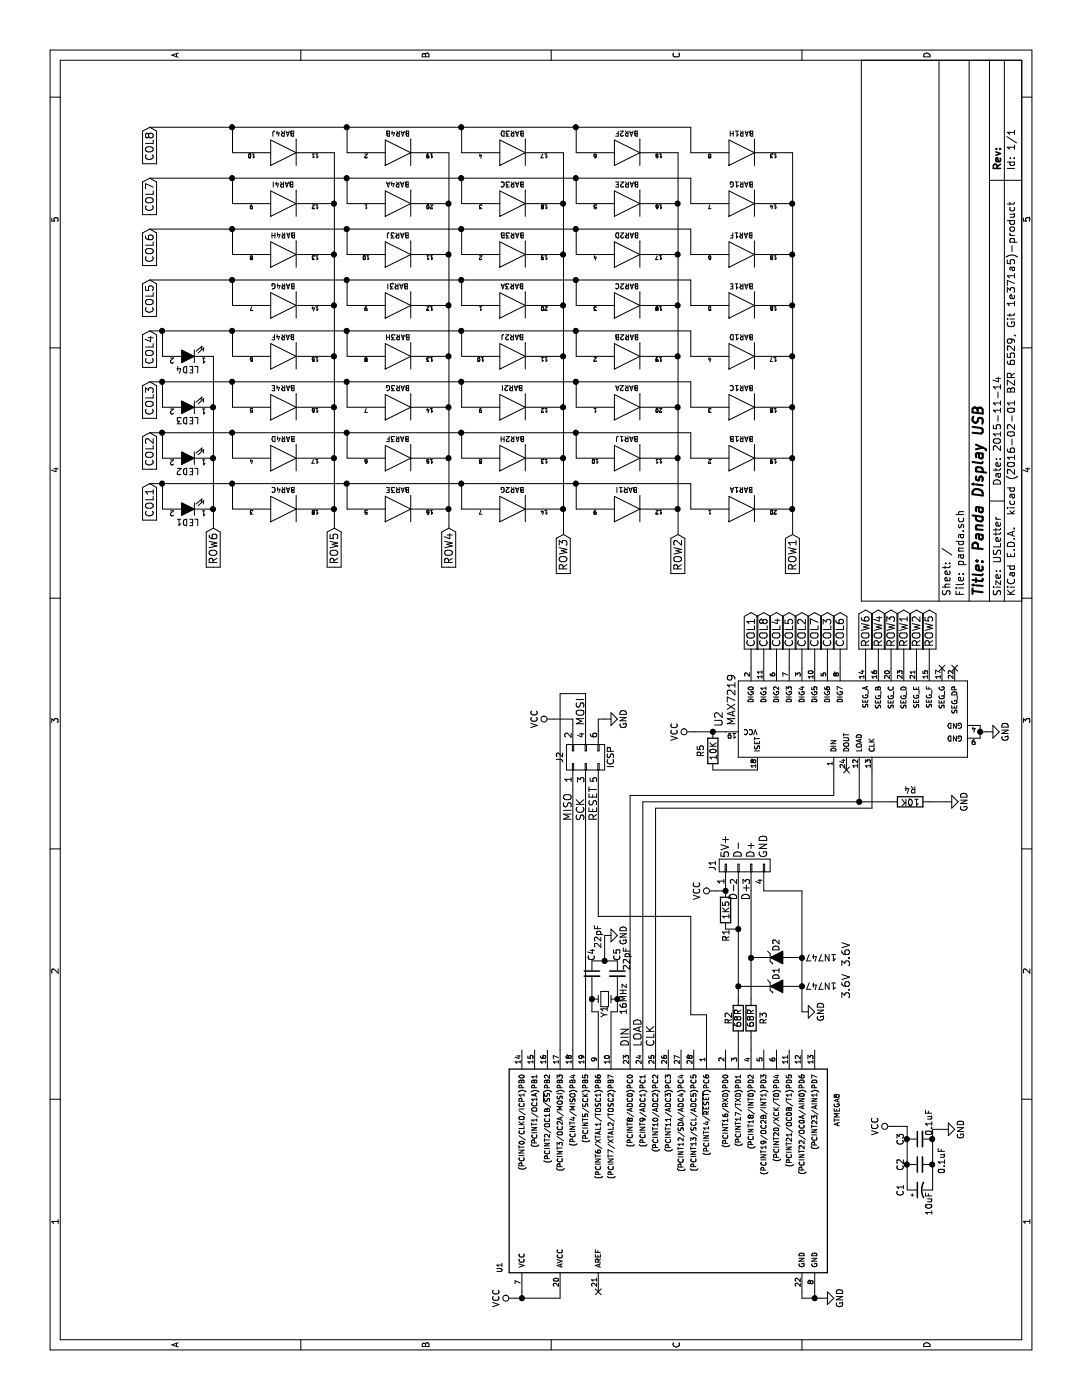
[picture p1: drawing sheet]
EESchema Schematic File Version 2
LIBS:power
LIBS:device
LIBS:transistors
LIBS:conn
LIBS:linear
LIBS:regul
LIBS:74xx
LIBS:cmos4000
LIBS:adc-dac
LIBS:memory
LIBS:xilinx
LIBS:microcontrollers
LIBS:dsp
LIBS:microchip
LIBS:analog_switches
LIBS:motorola
LIBS:texas
LIBS:intel
LIBS:audio
LIBS:interface
LIBS:digital-audio
LIBS:philips
LIBS:display
LIBS:cypress
LIBS:siliconi
LIBS:opto
LIBS:atmel
LIBS:contrib
LIBS:valves
LIBS:w_logic
LIBS:panda-cache
EELAYER 25 0
EELAYER END
$Descr USLetter 11000 8500
encoding utf-8
Sheet 1 1
Title "Panda Display USB"
Date "2015-11-14"
Rev ""
Comp ""
Comment1 ""
Comment2 ""
Comment3 ""
Comment4 ""
$EndDescr
$Comp
L ATMEGA328-P U1
U 1 1
P 1750 5200
F 0 "U1" H 1000 6450 40  0000 L BNN
F 1 "ATMEGA8" H 2150 3800 40  0000 L BNN
F 2 "Housings_DIP:DIP-28_W7.62mm" H 1750 5200 30  0001 C CIN
F 3 "" H 1750 5200 60  0000 C CNN
	1    1750 5200
	1    0    0    -1  
$EndComp
$Comp
L MAX7219 U2
U 1 1
P 5350 6700
F 0 "U2" H 5350 7750 60  0000 C CNN
F 1 "MAX7219" H 5500 7650 60  0000 C CNN
F 2 "Housings_DIP:DIP-24_W7.62mm" H 5250 6700 60  0001 C CNN
F 3 "" H 5250 6700 60  0000 C CNN
	1    5350 6700
	1    0    0    -1  
$EndComp
$Comp
L DOT-BAR BAR1
U 1 1
P 7000 5825
F 0 "BAR1" H 7000 5975 40  0000 C CNN
F 1 "DOT-BAR" H 7000 5675 40  0001 C CNN
F 2 "Housings_DIP:DIP-20_W7.62mm" H 7000 5825 60  0001 C CNN
F 3 "" H 7000 5825 60  0000 C CNN
	1    7000 5825
	0    1    1    0   
$EndComp
$Comp
L DOT-BAR BAR1
U 2 1
P 7400 5825
F 0 "BAR1" H 7400 5975 40  0000 C CNN
F 1 "DOT-BAR" H 7400 5675 40  0001 C CNN
F 2 "Housings_DIP:DIP-20_W7.62mm" H 7400 5825 60  0001 C CNN
F 3 "" H 7400 5825 60  0000 C CNN
	2    7400 5825
	0    1    1    0   
$EndComp
$Comp
L DOT-BAR BAR1
U 3 1
P 7800 5825
F 0 "BAR1" H 7800 5975 40  0000 C CNN
F 1 "DOT-BAR" H 7800 5675 40  0001 C CNN
F 2 "Housings_DIP:DIP-20_W7.62mm" H 7800 5825 60  0001 C CNN
F 3 "" H 7800 5825 60  0000 C CNN
	3    7800 5825
	0    1    1    0   
$EndComp
$Comp
L DOT-BAR BAR1
U 4 1
P 8200 5825
F 0 "BAR1" H 8200 5975 40  0000 C CNN
F 1 "DOT-BAR" H 8200 5675 40  0001 C CNN
F 2 "Housings_DIP:DIP-20_W7.62mm" H 8200 5825 60  0001 C CNN
F 3 "" H 8200 5825 60  0000 C CNN
	4    8200 5825
	0    1    1    0   
$EndComp
$Comp
L DOT-BAR BAR1
U 5 1
P 8600 5825
F 0 "BAR1" H 8600 5975 40  0000 C CNN
F 1 "DOT-BAR" H 8600 5675 40  0001 C CNN
F 2 "Housings_DIP:DIP-20_W7.62mm" H 8600 5825 60  0001 C CNN
F 3 "" H 8600 5825 60  0000 C CNN
	5    8600 5825
	0    1    1    0   
$EndComp
$Comp
L DOT-BAR BAR1
U 6 1
P 9000 5825
F 0 "BAR1" H 9000 5975 40  0000 C CNN
F 1 "DOT-BAR" H 9000 5675 40  0001 C CNN
F 2 "Housings_DIP:DIP-20_W7.62mm" H 9000 5825 60  0001 C CNN
F 3 "" H 9000 5825 60  0000 C CNN
	6    9000 5825
	0    1    1    0   
$EndComp
$Comp
L DOT-BAR BAR1
U 7 1
P 9400 5825
F 0 "BAR1" H 9400 5975 40  0000 C CNN
F 1 "DOT-BAR" H 9400 5675 40  0001 C CNN
F 2 "Housings_DIP:DIP-20_W7.62mm" H 9400 5825 60  0001 C CNN
F 3 "" H 9400 5825 60  0000 C CNN
	7    9400 5825
	0    1    1    0   
$EndComp
$Comp
L DOT-BAR BAR1
U 8 1
P 9800 5825
F 0 "BAR1" H 9800 5975 40  0000 C CNN
F 1 "DOT-BAR" H 9800 5675 40  0001 C CNN
F 2 "Housings_DIP:DIP-20_W7.62mm" H 9800 5825 60  0001 C CNN
F 3 "" H 9800 5825 60  0000 C CNN
	8    9800 5825
	0    1    1    0   
$EndComp
$Comp
L DOT-BAR BAR1
U 9 1
P 7000 4925
F 0 "BAR1" H 7000 5075 40  0000 C CNN
F 1 "DOT-BAR" H 7000 4775 40  0001 C CNN
F 2 "Housings_DIP:DIP-20_W7.62mm" H 7000 4925 60  0001 C CNN
F 3 "" H 7000 4925 60  0000 C CNN
	9    7000 4925
	0    1    1    0   
$EndComp
$Comp
L DOT-BAR BAR1
U 10 1
P 7400 4925
F 0 "BAR1" H 7400 5075 40  0000 C CNN
F 1 "DOT-BAR" H 7400 4775 40  0001 C CNN
F 2 "Housings_DIP:DIP-20_W7.62mm" H 7400 4925 60  0001 C CNN
F 3 "" H 7400 4925 60  0000 C CNN
	10   7400 4925
	0    1    1    0   
$EndComp
$Comp
L DOT-BAR BAR2
U 1 1
P 7800 4925
F 0 "BAR2" H 7800 5075 40  0000 C CNN
F 1 "DOT-BAR" H 7800 4775 40  0001 C CNN
F 2 "Housings_DIP:DIP-20_W7.62mm" H 7800 4925 60  0001 C CNN
F 3 "" H 7800 4925 60  0000 C CNN
	1    7800 4925
	0    1    1    0   
$EndComp
$Comp
L DOT-BAR BAR2
U 2 1
P 8200 4925
F 0 "BAR2" H 8200 5075 40  0000 C CNN
F 1 "DOT-BAR" H 8200 4775 40  0001 C CNN
F 2 "Housings_DIP:DIP-20_W7.62mm" H 8200 4925 60  0001 C CNN
F 3 "" H 8200 4925 60  0000 C CNN
	2    8200 4925
	0    1    1    0   
$EndComp
$Comp
L DOT-BAR BAR2
U 3 1
P 8600 4925
F 0 "BAR2" H 8600 5075 40  0000 C CNN
F 1 "DOT-BAR" H 8600 4775 40  0001 C CNN
F 2 "Housings_DIP:DIP-20_W7.62mm" H 8600 4925 60  0001 C CNN
F 3 "" H 8600 4925 60  0000 C CNN
	3    8600 4925
	0    1    1    0   
$EndComp
$Comp
L DOT-BAR BAR2
U 4 1
P 9000 4925
F 0 "BAR2" H 9000 5075 40  0000 C CNN
F 1 "DOT-BAR" H 9000 4775 40  0001 C CNN
F 2 "Housings_DIP:DIP-20_W7.62mm" H 9000 4925 60  0001 C CNN
F 3 "" H 9000 4925 60  0000 C CNN
	4    9000 4925
	0    1    1    0   
$EndComp
$Comp
L DOT-BAR BAR2
U 5 1
P 9400 4925
F 0 "BAR2" H 9400 5075 40  0000 C CNN
F 1 "DOT-BAR" H 9400 4775 40  0001 C CNN
F 2 "Housings_DIP:DIP-20_W7.62mm" H 9400 4925 60  0001 C CNN
F 3 "" H 9400 4925 60  0000 C CNN
	5    9400 4925
	0    1    1    0   
$EndComp
$Comp
L DOT-BAR BAR2
U 6 1
P 9800 4925
F 0 "BAR2" H 9800 5075 40  0000 C CNN
F 1 "DOT-BAR" H 9800 4775 40  0001 C CNN
F 2 "Housings_DIP:DIP-20_W7.62mm" H 9800 4925 60  0001 C CNN
F 3 "" H 9800 4925 60  0000 C CNN
	6    9800 4925
	0    1    1    0   
$EndComp
$Comp
L DOT-BAR BAR2
U 7 1
P 7000 4025
F 0 "BAR2" H 7000 4175 40  0000 C CNN
F 1 "DOT-BAR" H 7000 3875 40  0001 C CNN
F 2 "Housings_DIP:DIP-20_W7.62mm" H 7000 4025 60  0001 C CNN
F 3 "" H 7000 4025 60  0000 C CNN
	7    7000 4025
	0    1    1    0   
$EndComp
$Comp
L DOT-BAR BAR2
U 8 1
P 7400 4025
F 0 "BAR2" H 7400 4175 40  0000 C CNN
F 1 "DOT-BAR" H 7400 3875 40  0001 C CNN
F 2 "Housings_DIP:DIP-20_W7.62mm" H 7400 4025 60  0001 C CNN
F 3 "" H 7400 4025 60  0000 C CNN
	8    7400 4025
	0    1    1    0   
$EndComp
$Comp
L DOT-BAR BAR2
U 9 1
P 7800 4025
F 0 "BAR2" H 7800 4175 40  0000 C CNN
F 1 "DOT-BAR" H 7800 3875 40  0001 C CNN
F 2 "Housings_DIP:DIP-20_W7.62mm" H 7800 4025 60  0001 C CNN
F 3 "" H 7800 4025 60  0000 C CNN
	9    7800 4025
	0    1    1    0   
$EndComp
$Comp
L DOT-BAR BAR2
U 10 1
P 8200 4025
F 0 "BAR2" H 8200 4175 40  0000 C CNN
F 1 "DOT-BAR" H 8200 3875 40  0001 C CNN
F 2 "Housings_DIP:DIP-20_W7.62mm" H 8200 4025 60  0001 C CNN
F 3 "" H 8200 4025 60  0000 C CNN
	10   8200 4025
	0    1    1    0   
$EndComp
$Comp
L DOT-BAR BAR3
U 1 1
P 8600 4025
F 0 "BAR3" H 8600 4175 40  0000 C CNN
F 1 "DOT-BAR" H 8600 3875 40  0001 C CNN
F 2 "Housings_DIP:DIP-20_W7.62mm" H 8600 4025 60  0001 C CNN
F 3 "" H 8600 4025 60  0000 C CNN
	1    8600 4025
	0    1    1    0   
$EndComp
$Comp
L DOT-BAR BAR3
U 2 1
P 9000 4025
F 0 "BAR3" H 9000 4175 40  0000 C CNN
F 1 "DOT-BAR" H 9000 3875 40  0001 C CNN
F 2 "Housings_DIP:DIP-20_W7.62mm" H 9000 4025 60  0001 C CNN
F 3 "" H 9000 4025 60  0000 C CNN
	2    9000 4025
	0    1    1    0   
$EndComp
$Comp
L DOT-BAR BAR3
U 3 1
P 9400 4025
F 0 "BAR3" H 9400 4175 40  0000 C CNN
F 1 "DOT-BAR" H 9400 3875 40  0001 C CNN
F 2 "Housings_DIP:DIP-20_W7.62mm" H 9400 4025 60  0001 C CNN
F 3 "" H 9400 4025 60  0000 C CNN
	3    9400 4025
	0    1    1    0   
$EndComp
$Comp
L DOT-BAR BAR3
U 4 1
P 9800 4025
F 0 "BAR3" H 9800 4175 40  0000 C CNN
F 1 "DOT-BAR" H 9800 3875 40  0001 C CNN
F 2 "Housings_DIP:DIP-20_W7.62mm" H 9800 4025 60  0001 C CNN
F 3 "" H 9800 4025 60  0000 C CNN
	4    9800 4025
	0    1    1    0   
$EndComp
$Comp
L DOT-BAR BAR3
U 5 1
P 7000 3125
F 0 "BAR3" H 7000 3275 40  0000 C CNN
F 1 "DOT-BAR" H 7000 2975 40  0001 C CNN
F 2 "Housings_DIP:DIP-20_W7.62mm" H 7000 3125 60  0001 C CNN
F 3 "" H 7000 3125 60  0000 C CNN
	5    7000 3125
	0    1    1    0   
$EndComp
$Comp
L DOT-BAR BAR3
U 6 1
P 7400 3125
F 0 "BAR3" H 7400 3275 40  0000 C CNN
F 1 "DOT-BAR" H 7400 2975 40  0001 C CNN
F 2 "Housings_DIP:DIP-20_W7.62mm" H 7400 3125 60  0001 C CNN
F 3 "" H 7400 3125 60  0000 C CNN
	6    7400 3125
	0    1    1    0   
$EndComp
$Comp
L DOT-BAR BAR3
U 7 1
P 7800 3125
F 0 "BAR3" H 7800 3275 40  0000 C CNN
F 1 "DOT-BAR" H 7800 2975 40  0001 C CNN
F 2 "Housings_DIP:DIP-20_W7.62mm" H 7800 3125 60  0001 C CNN
F 3 "" H 7800 3125 60  0000 C CNN
	7    7800 3125
	0    1    1    0   
$EndComp
$Comp
L DOT-BAR BAR3
U 8 1
P 8200 3125
F 0 "BAR3" H 8200 3275 40  0000 C CNN
F 1 "DOT-BAR" H 8200 2975 40  0001 C CNN
F 2 "Housings_DIP:DIP-20_W7.62mm" H 8200 3125 60  0001 C CNN
F 3 "" H 8200 3125 60  0000 C CNN
	8    8200 3125
	0    1    1    0   
$EndComp
Wire Wire Line
	6800 6225 9800 6225
Connection ~ 9000 6225
Connection ~ 8600 6225
Connection ~ 8200 6225
Connection ~ 7800 6225
Connection ~ 7400 6225
Wire Wire Line
	6800 5325 9800 5325
Connection ~ 9000 5325
Connection ~ 8600 5325
Connection ~ 8200 5325
Connection ~ 7800 5325
Connection ~ 7400 5325
Wire Wire Line
	9600 5425 9400 5425
Wire Wire Line
	9600 1175 9600 5425
Wire Wire Line
	9600 4525 9400 4525
Wire Wire Line
	9200 5425 9000 5425
Wire Wire Line
	9200 1175 9200 5425
Wire Wire Line
	9200 4525 9000 4525
Wire Wire Line
	8800 5425 8600 5425
Wire Wire Line
	8800 1175 8800 5425
Wire Wire Line
	8800 4525 8600 4525
Wire Wire Line
	8400 5425 8200 5425
Wire Wire Line
	8400 1175 8400 5425
Wire Wire Line
	8400 4525 8200 4525
Wire Wire Line
	8000 5425 7800 5425
Wire Wire Line
	8000 1175 8000 5425
Wire Wire Line
	8000 4525 7800 4525
Wire Wire Line
	7600 5425 7400 5425
Wire Wire Line
	7600 1175 7600 5425
Wire Wire Line
	7600 4525 7400 4525
Wire Wire Line
	7200 5425 7000 5425
Wire Wire Line
	7200 1175 7200 5425
Wire Wire Line
	7200 4525 7000 4525
Wire Wire Line
	6800 4425 9800 4425
Connection ~ 9000 4425
Connection ~ 8600 4425
Connection ~ 8200 4425
Connection ~ 7800 4425
Connection ~ 7400 4425
Wire Wire Line
	9400 3625 9600 3625
Connection ~ 9600 4525
Wire Wire Line
	9000 3625 9200 3625
Connection ~ 9200 4525
Wire Wire Line
	8600 3625 8800 3625
Connection ~ 8800 4525
Wire Wire Line
	8200 3625 8400 3625
Connection ~ 8400 4525
Wire Wire Line
	7800 3625 8000 3625
Connection ~ 8000 4525
Wire Wire Line
	7400 3625 7600 3625
Connection ~ 7600 4525
Wire Wire Line
	7000 3625 7200 3625
Connection ~ 7200 4525
Wire Wire Line
	6850 3525 9800 3525
Wire Wire Line
	7000 2725 7200 2725
Connection ~ 7200 3625
Wire Wire Line
	7400 2725 7600 2725
Connection ~ 7600 3625
Wire Wire Line
	7800 2725 8000 2725
Connection ~ 8000 3625
Wire Wire Line
	8200 2725 8400 2725
Connection ~ 8400 3625
Wire Wire Line
	8600 2725 8800 2725
Connection ~ 8800 3625
Wire Wire Line
	9000 2725 9200 2725
Connection ~ 9200 3625
Wire Wire Line
	9400 2725 9600 2725
Connection ~ 9600 3625
Connection ~ 9000 3525
Connection ~ 8600 3525
Connection ~ 8200 3525
Connection ~ 7800 3525
Connection ~ 7400 3525
$Comp
L DOT-BAR BAR3
U 9 1
P 8600 3125
F 0 "BAR3" H 8600 3275 40  0000 C CNN
F 1 "DOT-BAR" H 8600 2975 40  0001 C CNN
F 2 "Housings_DIP:DIP-20_W7.62mm" H 8600 3125 60  0001 C CNN
F 3 "" H 8600 3125 60  0000 C CNN
	9    8600 3125
	0    1    1    0   
$EndComp
$Comp
L DOT-BAR BAR3
U 10 1
P 9000 3125
F 0 "BAR3" H 9000 3275 40  0000 C CNN
F 1 "DOT-BAR" H 9000 2975 40  0001 C CNN
F 2 "Housings_DIP:DIP-20_W7.62mm" H 9000 3125 60  0001 C CNN
F 3 "" H 9000 3125 60  0000 C CNN
	10   9000 3125
	0    1    1    0   
$EndComp
$Comp
L DOT-BAR BAR4
U 1 1
P 9400 3125
F 0 "BAR4" H 9400 3275 40  0000 C CNN
F 1 "DOT-BAR" H 9400 2975 40  0001 C CNN
F 2 "Housings_DIP:DIP-20_W7.62mm" H 9400 3125 60  0001 C CNN
F 3 "" H 9400 3125 60  0000 C CNN
	1    9400 3125
	0    1    1    0   
$EndComp
$Comp
L DOT-BAR BAR4
U 2 1
P 9800 3125
F 0 "BAR4" H 9800 3275 40  0000 C CNN
F 1 "DOT-BAR" H 9800 2975 40  0001 C CNN
F 2 "Housings_DIP:DIP-20_W7.62mm" H 9800 3125 60  0001 C CNN
F 3 "" H 9800 3125 60  0000 C CNN
	2    9800 3125
	0    1    1    0   
$EndComp
$Comp
L DOT-BAR BAR4
U 3 1
P 7000 2225
F 0 "BAR4" H 7000 2375 40  0000 C CNN
F 1 "DOT-BAR" H 7000 2075 40  0001 C CNN
F 2 "Housings_DIP:DIP-20_W7.62mm" H 7000 2225 60  0001 C CNN
F 3 "" H 7000 2225 60  0000 C CNN
	3    7000 2225
	0    1    1    0   
$EndComp
$Comp
L DOT-BAR BAR4
U 4 1
P 7400 2225
F 0 "BAR4" H 7400 2375 40  0000 C CNN
F 1 "DOT-BAR" H 7400 2075 40  0001 C CNN
F 2 "Housings_DIP:DIP-20_W7.62mm" H 7400 2225 60  0001 C CNN
F 3 "" H 7400 2225 60  0000 C CNN
	4    7400 2225
	0    1    1    0   
$EndComp
$Comp
L DOT-BAR BAR4
U 5 1
P 7800 2225
F 0 "BAR4" H 7800 2375 40  0000 C CNN
F 1 "DOT-BAR" H 7800 2075 40  0001 C CNN
F 2 "Housings_DIP:DIP-20_W7.62mm" H 7800 2225 60  0001 C CNN
F 3 "" H 7800 2225 60  0000 C CNN
	5    7800 2225
	0    1    1    0   
$EndComp
Wire Wire Line
	6850 2625 9800 2625
Wire Wire Line
	7000 1825 7200 1825
Connection ~ 7200 2725
Wire Wire Line
	7400 1825 7600 1825
Connection ~ 7600 2725
Wire Wire Line
	7800 1825 8000 1825
Connection ~ 8000 2725
Wire Wire Line
	8200 1825 8400 1825
Connection ~ 8400 2725
Wire Wire Line
	8600 1825 8800 1825
Connection ~ 8800 2725
Wire Wire Line
	9000 1825 9200 1825
Connection ~ 9200 2725
Wire Wire Line
	9400 1825 9600 1825
Connection ~ 9600 2725
Connection ~ 9000 2625
Connection ~ 8600 2625
Connection ~ 8200 2625
Connection ~ 7800 2625
Connection ~ 7400 2625
Connection ~ 9400 5325
Connection ~ 9400 6225
Wire Wire Line
	10000 5425 9800 5425
Wire Wire Line
	10000 1175 10000 5425
Wire Wire Line
	10000 4525 9800 4525
Wire Wire Line
	9800 3625 10000 3625
Connection ~ 10000 4525
Connection ~ 9400 4425
Connection ~ 9400 3525
Wire Wire Line
	9800 2725 10000 2725
Connection ~ 10000 3625
$Comp
L DOT-BAR BAR4
U 6 1
P 8200 2225
F 0 "BAR4" H 8200 2375 40  0000 C CNN
F 1 "DOT-BAR" H 8200 2075 40  0001 C CNN
F 2 "Housings_DIP:DIP-20_W7.62mm" H 8200 2225 60  0001 C CNN
F 3 "" H 8200 2225 60  0000 C CNN
	6    8200 2225
	0    1    1    0   
$EndComp
$Comp
L DOT-BAR BAR4
U 7 1
P 8600 2225
F 0 "BAR4" H 8600 2375 40  0000 C CNN
F 1 "DOT-BAR" H 8600 2075 40  0001 C CNN
F 2 "Housings_DIP:DIP-20_W7.62mm" H 8600 2225 60  0001 C CNN
F 3 "" H 8600 2225 60  0000 C CNN
	7    8600 2225
	0    1    1    0   
$EndComp
$Comp
L DOT-BAR BAR4
U 8 1
P 9000 2225
F 0 "BAR4" H 9000 2375 40  0000 C CNN
F 1 "DOT-BAR" H 9000 2075 40  0001 C CNN
F 2 "Housings_DIP:DIP-20_W7.62mm" H 9000 2225 60  0001 C CNN
F 3 "" H 9000 2225 60  0000 C CNN
	8    9000 2225
	0    1    1    0   
$EndComp
$Comp
L DOT-BAR BAR4
U 9 1
P 9400 2225
F 0 "BAR4" H 9400 2375 40  0000 C CNN
F 1 "DOT-BAR" H 9400 2075 40  0001 C CNN
F 2 "Housings_DIP:DIP-20_W7.62mm" H 9400 2225 60  0001 C CNN
F 3 "" H 9400 2225 60  0000 C CNN
	9    9400 2225
	0    1    1    0   
$EndComp
$Comp
L DOT-BAR BAR4
U 10 1
P 9800 2225
F 0 "BAR4" H 9800 2375 40  0000 C CNN
F 1 "DOT-BAR" H 9800 2075 40  0001 C CNN
F 2 "Housings_DIP:DIP-20_W7.62mm" H 9800 2225 60  0001 C CNN
F 3 "" H 9800 2225 60  0000 C CNN
	10   9800 2225
	0    1    1    0   
$EndComp
Wire Wire Line
	9800 1825 10000 1825
Connection ~ 10000 2725
Connection ~ 9400 2625
$Comp
L LED LED1
U 1 1
P 7000 1475
F 0 "LED1" H 7000 1575 50  0000 C CNN
F 1 "LED" H 7000 1375 50  0001 C CNN
F 2 "LEDs:LED-5MM" H 7000 1475 60  0001 C CNN
F 3 "" H 7000 1475 60  0000 C CNN
	1    7000 1475
	0    -1   -1   0   
$EndComp
$Comp
L LED LED2
U 1 1
P 7400 1475
F 0 "LED2" H 7400 1575 50  0000 C CNN
F 1 "LED" H 7400 1375 50  0001 C CNN
F 2 "LEDs:LED-5MM" H 7400 1475 60  0001 C CNN
F 3 "" H 7400 1475 60  0000 C CNN
	1    7400 1475
	0    -1   -1   0   
$EndComp
$Comp
L LED LED3
U 1 1
P 7800 1475
F 0 "LED3" H 7800 1575 50  0000 C CNN
F 1 "LED" H 7800 1375 50  0001 C CNN
F 2 "LEDs:LED-5MM" H 7800 1475 60  0001 C CNN
F 3 "" H 7800 1475 60  0000 C CNN
	1    7800 1475
	0    -1   -1   0   
$EndComp
$Comp
L LED LED4
U 1 1
P 8200 1475
F 0 "LED4" H 8200 1575 50  0000 C CNN
F 1 "LED" H 8200 1375 50  0001 C CNN
F 2 "LEDs:LED-5MM" H 8200 1475 60  0001 C CNN
F 3 "" H 8200 1475 60  0000 C CNN
	1    8200 1475
	0    -1   -1   0   
$EndComp
Wire Wire Line
	6850 1675 8200 1675
Wire Wire Line
	7000 1275 7200 1275
Connection ~ 7200 1825
Wire Wire Line
	7400 1275 7600 1275
Connection ~ 7600 1825
Wire Wire Line
	7800 1275 8000 1275
Connection ~ 8000 1825
Wire Wire Line
	8200 1275 8400 1275
Connection ~ 8400 1825
Connection ~ 7800 1675
Connection ~ 7400 1675
Text GLabel 6800 6225 0    60   Input ~ 0
ROW1
Text GLabel 6800 5325 0    60   Input ~ 0
ROW2
Connection ~ 7000 5325
Connection ~ 7000 6225
Text GLabel 6800 4425 0    60   Input ~ 0
ROW3
Connection ~ 7000 4425
Text GLabel 6850 3525 0    60   Input ~ 0
ROW4
Connection ~ 7000 3525
Text GLabel 6850 2625 0    60   Input ~ 0
ROW5
Connection ~ 7000 2625
Text GLabel 6850 1675 0    60   Input ~ 0
ROW6
Connection ~ 7000 1675
Text GLabel 7200 1175 0    60   Input ~ 0
COL1
Connection ~ 7200 1275
Text GLabel 7600 1175 0    60   Input ~ 0
COL2
Connection ~ 7600 1275
Text GLabel 8000 1175 0    60   Input ~ 0
COL3
Text GLabel 8400 1175 0    60   Input ~ 0
COL4
Connection ~ 8000 1275
Connection ~ 8400 1275
Text GLabel 8800 1175 0    60   Input ~ 0
COL5
Text GLabel 9200 1175 0    60   Input ~ 0
COL6
Text GLabel 9600 1175 0    60   Input ~ 0
COL7
Text GLabel 10000 1175 0    60   Input ~ 0
COL8
Connection ~ 8800 1825
Connection ~ 9200 1825
Connection ~ 9600 1825
Connection ~ 10000 1825
Text GLabel 5900 7100 2    60   Output ~ 0
ROW1
Text GLabel 5900 7200 2    60   Output ~ 0
ROW2
Text GLabel 5900 7000 2    60   Output ~ 0
ROW3
Text GLabel 5900 6900 2    60   Output ~ 0
ROW4
Text GLabel 5900 7300 2    60   Output ~ 0
ROW5
Text GLabel 5900 6800 2    60   Output ~ 0
ROW6
Wire Wire Line
	5750 6800 5900 6800
Wire Wire Line
	5900 6900 5750 6900
Wire Wire Line
	5750 7000 5900 7000
Wire Wire Line
	5900 7100 5750 7100
Wire Wire Line
	5750 7200 5900 7200
Wire Wire Line
	5900 7300 5750 7300
Text GLabel 5900 6000 2    60   Output ~ 0
COL8
Wire Wire Line
	5900 6600 5750 6600
Text GLabel 5900 6400 2    60   Output ~ 0
COL7
Wire Wire Line
	5900 6500 5750 6500
Text GLabel 5900 6600 2    60   Output ~ 0
COL6
Wire Wire Line
	5750 6400 5900 6400
Text GLabel 5900 6200 2    60   Output ~ 0
COL5
Wire Wire Line
	5900 6300 5750 6300
Text GLabel 5900 6100 2    60   Output ~ 0
COL4
Wire Wire Line
	5900 6200 5750 6200
Text GLabel 5900 6500 2    60   Output ~ 0
COL3
Wire Wire Line
	5750 6100 5900 6100
Text GLabel 5900 6300 2    60   Output ~ 0
COL2
Wire Wire Line
	5750 6000 5900 6000
Text GLabel 5900 5900 2    60   Output ~ 0
COL1
Wire Wire Line
	5750 5900 5900 5900
$Comp
L ZENER D1
U 1 1
P 3250 6100
F 0 "D1" V 3250 6200 50  0000 C CNN
F 1 "1N747" H 3600 6100 50  0000 C CNN
F 2 "Diodes_ThroughHole:Diode_DO-35_SOD27_Horizontal_RM10" H 3250 6100 60  0001 C CNN
F 3 "" H 3250 6100 60  0000 C CNN
F 4 "3.6V" V 3800 6100 60  0000 C CNN "Voltage"
	1    3250 6100
	0    1    1    0   
$EndComp
$Comp
L CONN_01X04 J1
U 1 1
P 4200 5850
F 0 "J1" H 4200 6100 50  0000 C CNN
F 1 "USB" V 4300 5850 50  0001 C CNN
F 2 "Pin_Headers:Pin_Header_Straight_1x04" H 4200 5850 60  0001 C CNN
F 3 "" H 4200 5850 60  0000 C CNN
F 4 "5V+" H 4350 6000 60  0000 C CNN "Pin1"
F 5 "D-" H 4325 5900 60  0000 C CNN "Pin2"
F 6 "D+" H 4325 5800 60  0000 C CNN "Pin3"
F 7 "GND" H 4350 5700 60  0000 C CNN "Pin4"
	1    4200 5850
	1    0    0    -1  
$EndComp
$Comp
L ZENER D2
U 1 1
P 3475 6100
F 0 "D2" V 3475 6200 50  0000 C CNN
F 1 "1N747" H 3825 6100 50  0000 C CNN
F 2 "Diodes_ThroughHole:Diode_DO-35_SOD27_Horizontal_RM10" H 3475 6100 60  0001 C CNN
F 3 "" H 3475 6100 60  0000 C CNN
F 4 "3.6V" V 4025 6125 60  0000 C CNN "Voltage"
	1    3475 6100
	0    1    1    0   
$EndComp
Wire Wire Line
	3050 6300 4000 6300
Wire Wire Line
	4000 6300 4000 6000
Connection ~ 3475 6300
Wire Wire Line
	3150 5900 4000 5900
Wire Wire Line
	3150 5800 4000 5800
$Comp
L R R3
U 1 1
P 3000 5900
F 0 "R3" V 3100 5900 50  0000 C CNN
F 1 "68R" V 3000 5900 50  0000 C CNN
F 2 "My_Resistors_ThroughHole:Resistor_Horizontal_RM7.62mm" V 2930 5900 30  0001 C CNN
F 3 "" H 3000 5900 30  0000 C CNN
	1    3000 5900
	0    1    1    0   
$EndComp
Wire Wire Line
	3250 5800 3250 5900
$Comp
L R R2
U 1 1
P 3000 5800
F 0 "R2" V 2925 5800 50  0000 C CNN
F 1 "68R" V 3000 5800 50  0000 C CNN
F 2 "My_Resistors_ThroughHole:Resistor_Horizontal_RM7.62mm" V 2930 5800 30  0001 C CNN
F 3 "" H 3000 5800 30  0000 C CNN
	1    3000 5800
	0    1    1    0   
$EndComp
Connection ~ 3250 6300
$Comp
L GND #PWR01
U 1 1
P 3050 6300
F 0 "#PWR01" H 3050 6050 50  0001 C CNN
F 1 "GND" H 3050 6150 50  0000 C CNN
F 2 "" H 3050 6300 60  0000 C CNN
F 3 "" H 3050 6300 60  0000 C CNN
	1    3050 6300
	1    0    0    -1  
$EndComp
$Comp
L VCC #PWR02
U 1 1
P 4000 5625
F 0 "#PWR02" H 4000 5475 50  0001 C CNN
F 1 "VCC" H 4000 5775 50  0000 C CNN
F 2 "" H 4000 5625 60  0000 C CNN
F 3 "" H 4000 5625 60  0000 C CNN
	1    4000 5625
	1    0    0    -1  
$EndComp
$Comp
L CONN_02X03 J2
U 1 1
P 5050 4600
F 0 "J2" H 5050 4800 50  0000 C CNN
F 1 "ICSP" H 5050 4400 50  0000 C CNN
F 2 "Pin_Headers:Pin_Header_Straight_2x03" H 5050 3400 60  0001 C CNN
F 3 "" H 5050 3400 60  0000 C CNN
	1    5050 4600
	1    0    0    -1  
$EndComp
Wire Wire Line
	3800 4700 4800 4700
Text Label 4550 4700 0    60   ~ 0
RESET
Wire Wire Line
	2750 4400 5550 4400
Wire Wire Line
	5550 4400 5550 4600
Wire Wire Line
	5550 4600 5300 4600
Text Label 5300 4600 0    60   ~ 0
MOSI
$Comp
L GND #PWR03
U 1 1
P 5350 4750
F 0 "#PWR03" H 5350 4500 50  0001 C CNN
F 1 "GND" H 5350 4600 50  0000 C CNN
F 2 "" H 5350 4750 60  0000 C CNN
F 3 "" H 5350 4750 60  0000 C CNN
	1    5350 4750
	1    0    0    -1  
$EndComp
$Comp
L VCC #PWR04
U 1 1
P 5350 4350
F 0 "#PWR04" H 5350 4200 50  0001 C CNN
F 1 "VCC" H 5350 4500 50  0000 C CNN
F 2 "" H 5350 4350 60  0000 C CNN
F 3 "" H 5350 4350 60  0000 C CNN
	1    5350 4350
	1    0    0    -1  
$EndComp
Wire Wire Line
	5300 4500 5350 4500
Wire Wire Line
	5350 4500 5350 4350
Wire Wire Line
	5300 4700 5350 4700
Wire Wire Line
	5350 4700 5350 4750
Wire Wire Line
	4800 4600 2750 4600
Wire Wire Line
	2750 4500 4800 4500
Text Label 4550 4600 0    60   ~ 0
SCK
Text Label 4550 4500 0    60   ~ 0
MISO
$Comp
L VCC #PWR05
U 1 1
P 800 4050
F 0 "#PWR05" H 800 3900 50  0001 C CNN
F 1 "VCC" H 800 4200 50  0000 C CNN
F 2 "" H 800 4050 60  0000 C CNN
F 3 "" H 800 4050 60  0000 C CNN
	1    800  4050
	1    0    0    -1  
$EndComp
$Comp
L GND #PWR06
U 1 1
P 800 6450
F 0 "#PWR06" H 800 6200 50  0001 C CNN
F 1 "GND" H 800 6300 50  0000 C CNN
F 2 "" H 800 6450 60  0000 C CNN
F 3 "" H 800 6450 60  0000 C CNN
	1    800  6450
	1    0    0    -1  
$EndComp
Wire Wire Line
	850  6300 800  6300
Wire Wire Line
	800  6300 800  6450
Wire Wire Line
	800  6400 850  6400
Connection ~ 800  6400
Wire Wire Line
	850  4100 800  4100
Wire Wire Line
	800  4050 800  4400
Wire Wire Line
	800  4400 850  4400
Connection ~ 800  4100
NoConn ~ 850  4700
$Comp
L GND #PWR07
U 1 1
P 5250 7750
F 0 "#PWR07" H 5250 7500 50  0001 C CNN
F 1 "GND" H 5250 7600 50  0000 C CNN
F 2 "" H 5250 7750 60  0000 C CNN
F 3 "" H 5250 7750 60  0000 C CNN
	1    5250 7750
	1    0    0    -1  
$EndComp
Wire Wire Line
	5200 7700 5300 7700
Wire Wire Line
	5250 7750 5250 7700
Connection ~ 5250 7700
NoConn ~ 5750 7400
$Comp
L VCC #PWR08
U 1 1
P 5250 5450
F 0 "#PWR08" H 5250 5300 50  0001 C CNN
F 1 "VCC" H 5250 5600 50  0000 C CNN
F 2 "" H 5250 5450 60  0000 C CNN
F 3 "" H 5250 5450 60  0000 C CNN
	1    5250 5450
	1    0    0    -1  
$EndComp
Wire Wire Line
	5250 5450 5250 5700
$Comp
L R R5
U 1 1
P 5100 5600
F 0 "R5" V 5200 5600 50  0000 C CNN
F 1 "10K" V 5100 5600 50  0000 C CNN
F 2 "My_Resistors_ThroughHole:Resistor_Horizontal_RM7.62mm" V 5030 5600 30  0001 C CNN
F 3 "" H 5100 5600 30  0000 C CNN
	1    5100 5600
	0    -1   -1   0   
$EndComp
Connection ~ 5250 5600
Wire Wire Line
	4950 5950 4950 5600
NoConn ~ 5750 7500
Wire Wire Line
	4700 6750 4950 6750
Wire Wire Line
	4700 5050 4700 7000
Wire Wire Line
	4650 6850 4950 6850
Wire Wire Line
	4650 5150 4650 6850
$Comp
L R R4
U 1 1
P 4700 7150
F 0 "R4" V 4800 7150 50  0000 C CNN
F 1 "10K" V 4700 7150 50  0000 C CNN
F 2 "My_Resistors_ThroughHole:Resistor_Horizontal_RM7.62mm" V 4630 7150 30  0001 C CNN
F 3 "" H 4700 7150 30  0000 C CNN
	1    4700 7150
	1    0    0    -1  
$EndComp
Connection ~ 4700 6750
$Comp
L GND #PWR09
U 1 1
P 4700 7425
F 0 "#PWR09" H 4700 7175 50  0001 C CNN
F 1 "GND" H 4700 7275 50  0000 C CNN
F 2 "" H 4700 7425 60  0000 C CNN
F 3 "" H 4700 7425 60  0000 C CNN
	1    4700 7425
	1    0    0    -1  
$EndComp
Wire Wire Line
	4700 7425 4700 7300
$Comp
L Crystal_Small Y1
U 1 1
P 3150 4750
F 0 "Y1" V 3150 4650 50  0000 C CNN
F 1 "16MHz" V 3300 4750 50  0000 C CNN
F 2 "Crystals:Crystal_HC49-U_Vertical" H 3150 4750 60  0001 C CNN
F 3 "" H 3150 4750 60  0000 C CNN
	1    3150 4750
	0    1    1    0   
$EndComp
$Comp
L C_Small C4
U 1 1
P 3350 4650
F 0 "C4" V 3350 4750 50  0000 L CNN
F 1 "22pF" V 3400 4850 50  0000 L CNN
F 2 "Capacitors_ThroughHole:C_Rect_L4_W2.5_P2.5" H 3350 4650 60  0001 C CNN
F 3 "" H 3350 4650 60  0000 C CNN
	1    3350 4650
	0    1    1    0   
$EndComp
$Comp
L C_Small C5
U 1 1
P 3350 4850
F 0 "C5" V 3350 4950 50  0000 L CNN
F 1 "22pF" V 3425 4875 50  0000 L CNN
F 2 "Capacitors_ThroughHole:C_Rect_L4_W2.5_P2.5" H 3350 4850 60  0001 C CNN
F 3 "" H 3350 4850 60  0000 C CNN
	1    3350 4850
	0    1    1    0   
$EndComp
$Comp
L GND #PWR010
U 1 1
P 3650 4750
F 0 "#PWR010" H 3650 4500 50  0001 C CNN
F 1 "GND" H 3650 4600 50  0000 C CNN
F 2 "" H 3650 4750 60  0000 C CNN
F 3 "" H 3650 4750 60  0000 C CNN
	1    3650 4750
	1    0    0    -1  
$EndComp
Wire Wire Line
	3050 4650 3250 4650
Wire Wire Line
	2750 4700 3050 4700
Wire Wire Line
	3050 4850 3250 4850
Connection ~ 3150 4850
Connection ~ 3150 4650
Wire Wire Line
	3450 4650 3450 4850
Wire Wire Line
	3450 4750 3650 4750
Connection ~ 3450 4750
Wire Wire Line
	3050 4700 3050 4650
Wire Wire Line
	3050 4850 3050 4800
Wire Wire Line
	3050 4800 2750 4800
Wire Wire Line
	2750 4950 4750 4950
Wire Wire Line
	4750 4950 4750 6550
Wire Wire Line
	4750 6550 4950 6550
Wire Wire Line
	4700 5050 2750 5050
Wire Wire Line
	4650 5150 2750 5150
Wire Wire Line
	2850 5800 2750 5800
Wire Wire Line
	2750 5900 2850 5900
Connection ~ 3250 5800
Connection ~ 3475 5900
$Comp
L R R1
U 1 1
P 3850 5700
F 0 "R1" V 3850 5900 50  0000 C CNN
F 1 "1K5" V 3850 5700 50  0000 C CNN
F 2 "My_Resistors_ThroughHole:Resistor_Horizontal_RM7.62mm" V 3780 5700 30  0001 C CNN
F 3 "" H 3850 5700 30  0000 C CNN
	1    3850 5700
	0    -1   -1   0   
$EndComp
Connection ~ 3700 5800
Wire Wire Line
	3025 5550 2750 5550
$Comp
L VCC #PWR011
U 1 1
P 2150 7025
F 0 "#PWR011" H 2150 6875 50  0001 C CNN
F 1 "VCC" H 2150 7175 50  0000 C CNN
F 2 "" H 2150 7025 60  0000 C CNN
F 3 "" H 2150 7025 60  0000 C CNN
	1    2150 7025
	1    0    0    -1  
$EndComp
$Comp
L GND #PWR012
U 1 1
P 2125 7400
F 0 "#PWR012" H 2125 7150 50  0001 C CNN
F 1 "GND" H 2125 7250 50  0000 C CNN
F 2 "" H 2125 7400 60  0000 C CNN
F 3 "" H 2125 7400 60  0000 C CNN
	1    2125 7400
	1    0    0    -1  
$EndComp
$Comp
L C_Small C2
U 1 1
P 1850 7225
F 0 "C2" H 1800 7375 50  0000 L CNN
F 1 "0.1uF" H 1775 7050 50  0000 L CNN
F 2 "Capacitors_ThroughHole:C_Rect_L4_W2.5_P2.5" H 1850 7225 60  0001 C CNN
F 3 "" H 1850 7225 60  0000 C CNN
	1    1850 7225
	1    0    0    -1  
$EndComp
$Comp
L CP1_Small C1
U 1 1
P 1650 7225
F 0 "C1" H 1600 7375 50  0000 L CNN
F 1 "10uF" H 1450 7150 50  0000 L CNN
F 2 "Capacitors_ThroughHole:C_Radial_D5_L6_P2.5" H 1650 7225 60  0001 C CNN
F 3 "" H 1650 7225 60  0000 C CNN
	1    1650 7225
	1    0    0    -1  
$EndComp
$Comp
L C_Small C3
U 1 1
P 2050 7225
F 0 "C3" H 2000 7375 50  0000 L CNN
F 1 "0.1uF" H 2075 7150 50  0000 L CNN
F 2 "Capacitors_ThroughHole:C_Rect_L4_W2.5_P2.5" H 2050 7225 60  0001 C CNN
F 3 "" H 2050 7225 60  0000 C CNN
	1    2050 7225
	1    0    0    -1  
$EndComp
Wire Wire Line
	1650 7325 2125 7325
Connection ~ 1850 7325
Wire Wire Line
	1650 7125 2150 7125
Connection ~ 1850 7125
Wire Wire Line
	2150 7125 2150 7025
Connection ~ 2050 7125
Wire Wire Line
	2125 7325 2125 7400
Connection ~ 2050 7325
Wire Wire Line
	4000 5625 4000 5700
Connection ~ 4000 5700
Text Label 2775 4950 0    60   ~ 0
DIN
Text Label 2775 5050 0    60   ~ 0
LOAD
Text Label 2775 5150 0    60   ~ 0
CLK
Text Label 3925 5800 0    60   ~ 0
D-
Text Label 3925 5900 0    60   ~ 0
D+
Wire Wire Line
	3800 4700 3800 5425
Wire Wire Line
	3800 5425 3025 5425
Wire Wire Line
	3025 5425 3025 5550
NoConn ~ 4950 6650
Wire Wire Line
	3700 5800 3700 5700
$EndSCHEMATC
